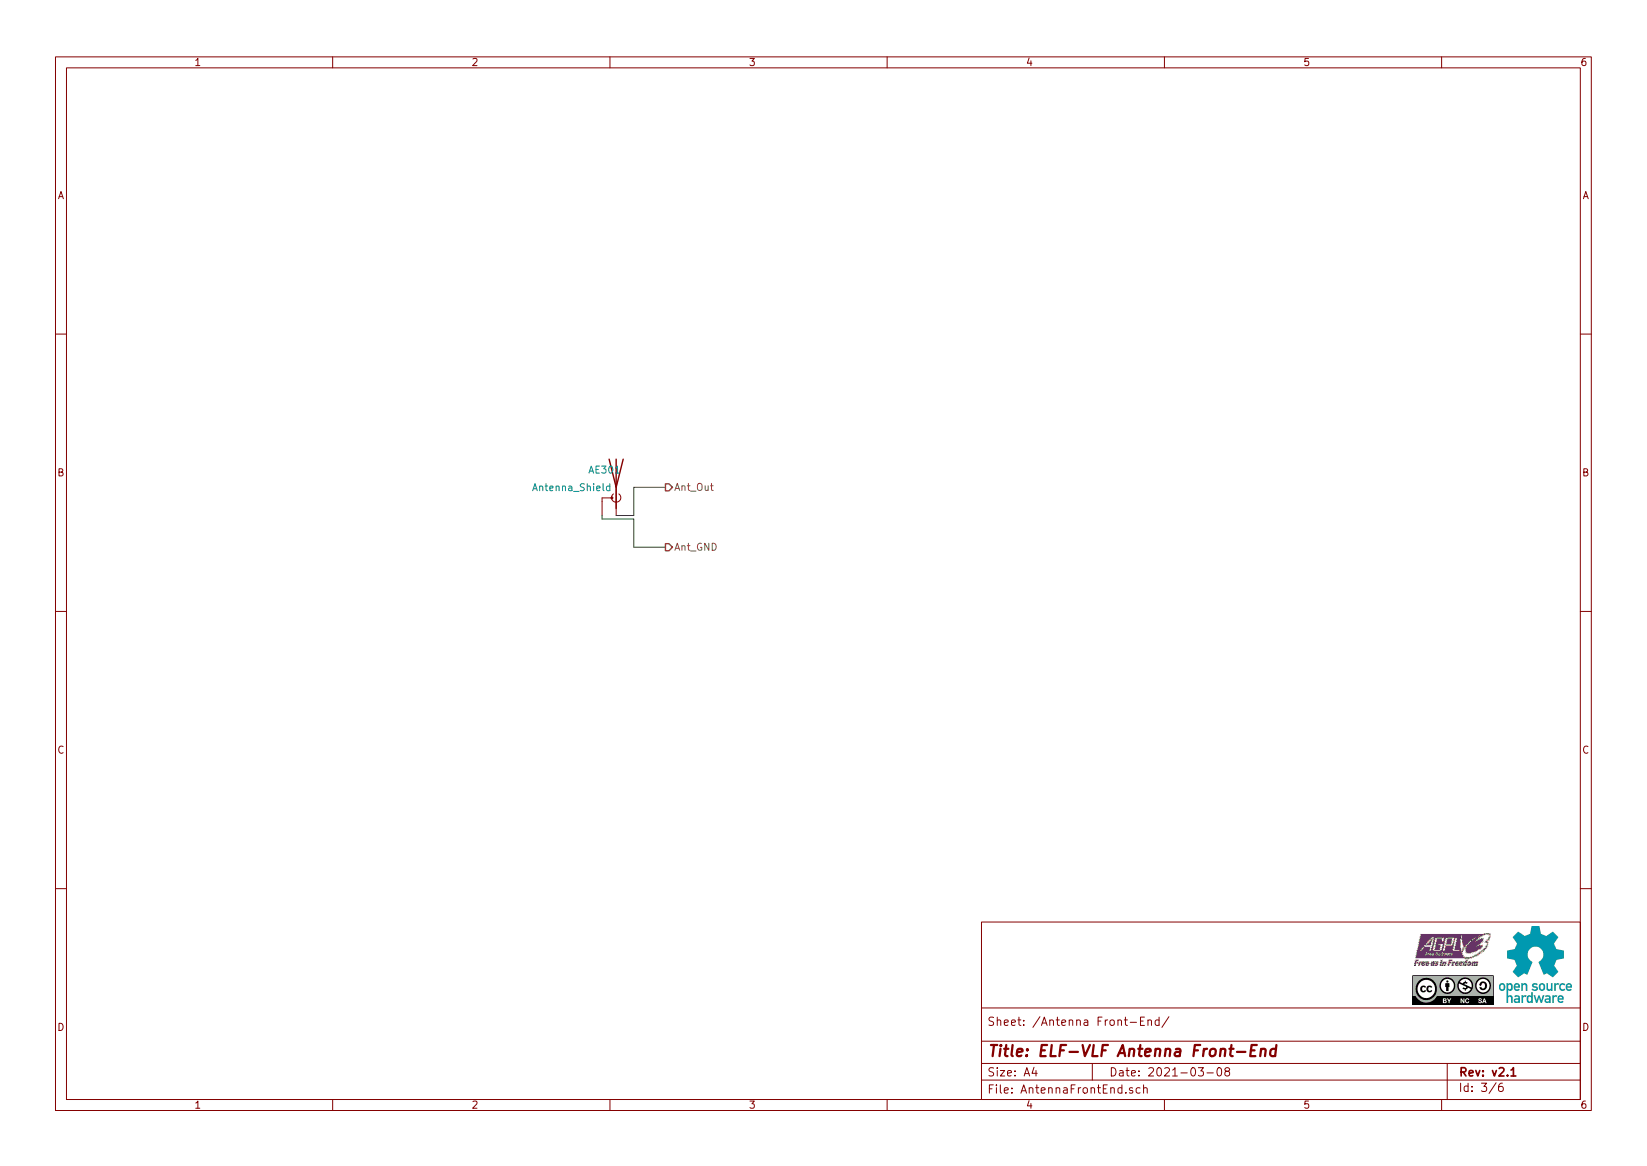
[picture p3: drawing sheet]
EESchema Schematic File Version 4
EELAYER 30 0
EELAYER END
$Descr A4 11693 8268
encoding utf-8
Sheet 3 6
Title "ELF-VLF Antenna Front-End"
Date "2021-03-08"
Rev "v2.1"
Comp ""
Comment1 ""
Comment2 ""
Comment3 ""
Comment4 ""
$EndDescr
$Comp
L Device:Antenna_Shield AE?
U 1 1
P 4375 3450
AR Path="/6045E773" Ref="AE?"  Part="1" 
AR Path="/6043822C/6045E773" Ref="AE?"  Part="1" 
AR Path="/6045E140/6045E773" Ref="AE301"  Part="1" 
F 0 "AE301" H 4575 3575 50  0000 R CNN
F 1 "Antenna_Shield" H 4975 3450 50  0000 R CNN
F 2 "" H 4375 3550 50  0001 C CNN
F 3 "~" H 4375 3550 50  0001 C CNN
	1    4375 3450
	-1   0    0    -1  
$EndComp
Wire Wire Line
	4275 3650 4275 3675
Wire Wire Line
	4500 3650 4375 3650
Wire Wire Line
	4500 3650 4500 3450
Wire Wire Line
	4500 3450 4725 3450
Wire Wire Line
	4500 3875 4725 3875
Wire Wire Line
	4275 3675 4500 3675
Wire Wire Line
	4500 3675 4500 3875
Text HLabel 4725 3450 2    50   Output ~ 0
Ant_Out
Text HLabel 4725 3875 2    50   Output ~ 0
Ant_GND
$EndSCHEMATC
